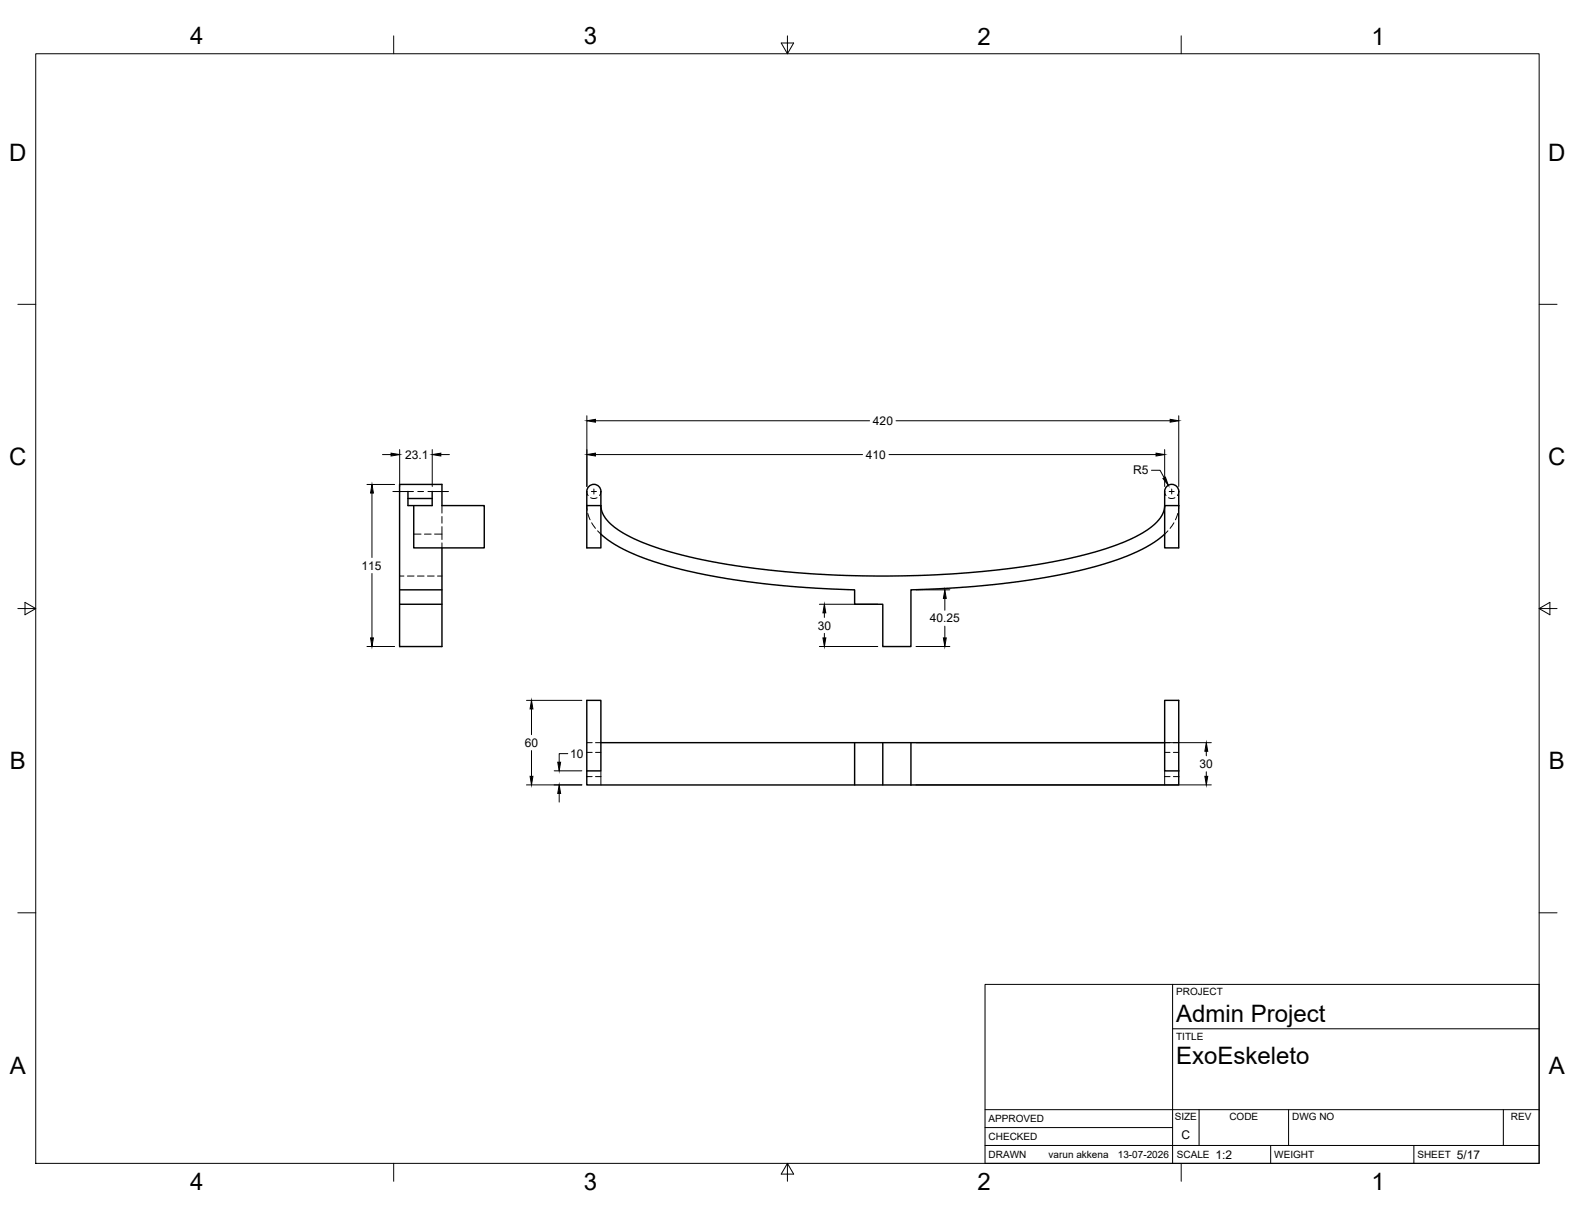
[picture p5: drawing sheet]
<svg xmlns="http://www.w3.org/2000/svg" width="559mm" height="432mm" viewBox="0 0 559 432" stroke-linecap="round" stroke-linejoin="round" font-family="sans-serif">
<!-- layer: Visible -->
<g fill="none" stroke="#000" stroke-width=".51">
<path d="M144.7 174.4v5h8.6v-5M144.7 176.9h8.6M146.8 179.4v15h25v-15h-15v-7.5h-15v57.5h15v-35M208.2 179.4h5v15h-5v-20a2.5 2.5 0 0 1 2.5-2.5 2.5 2.5 0 0 1 2.5 2.5v5.2l.7 2.7a22 22 0 0 0 11.1 8.9l9.1 3.5 10.4 2.9 10.5 2.1 14.7 2.2a350.3 350.3 0 0 0 110.2-3.9l11.5-3a47.4 47.4 0 0 0 18.8-9.5l1.8-2.2 1-2.2 .2-1.5v-5.2a2.51 2.51 0 0 1 2.5-2.5 2.51 2.51 0 0 1 2.5 2.5v20h-5v-15h5M213.2 189.5l5.2 3.8 7.9 3.9 9.8 3.3 11.5 2.9 12.4 2.2 14.2 1.9 15.1 1.2 13.9 .6v5.1h10v15h10v-20.1l13.9-.6 15.1-1.2 14.2-1.9 12.4-2.2 11.5-2.9 9.8-3.3 8-3.9 5.1-3.8M141.8 209.3h15M141.8 214.4h15M208.2 273.5h5v-25h-5v30h115M213.2 263.5h200M303.2 263.5v15M313.2 263.5v15M323.2 263.5v15"/>
<path d="M418.2 273.5h-5v-25h5v30h-95"/>
</g>
<!-- layer: Hidden -->
<g fill="none" stroke="#000" stroke-width=".35">
<path d="M156.8 179.4v2.7M208.2 174.4l.5 1.4M208.2 179.4l.1 1.6M209.5 176.6l1.2 .3 1.1-.3M213.2 174.4l-.5 1.4M413.2 174.4l.5 1.4M414.6 176.6l1.1 .3 1.2-.3M418.2 174.4l-.5 1.4M418.2 179.4l-.1 1.6M146.8 189.5h2.6M150.6 189.5h2.4M154.2 189.5h2.6"/>
<path d="M156.8 186.8v4.6M156.8 192.6v1.8M156.8 183.3v2.3M208.6 182.2l.8 2.2M209.9 185.5l1.4 2M212 188.3l1.2 1.2M414.4 188.3l-1.2 1.2M416.5 185.5l-1.4 2M417.9 182.2l-.9 2.2M141.8 204.4h1.5M144.5 204.4h2.4M148.1 204.4h2.4"/>
<path d="M151.7 204.4h2.4M155.2 204.4h1.6M208.2 263.5h1.9M208.2 267h1.9M208.2 275.5h1.9M211.3 263.5h1.9M211.3 267h1.9M211.3 275.5h1.9M213.2 273.5v5M413.2 263.5h1.9M413.2 267h1.9M413.2 275.5h1.9"/>
<path d="M413.2 273.5v5M416.3 263.5h1.9M416.3 267h1.9M416.3 275.5h1.9"/>
</g>
<!-- layer: Border -->
<g fill="none" stroke="#000" stroke-width=".35">
<path d="M12.7 19.1h533.4v393.7h-533.4zM139.7 12.7v6.4M277.2 15.3h4.4l-2.2 3.8zM279.4 12.7v6.4M419.1 12.7v6.4M6.3 108h6.4M546.1 108h6.3M6.3 215.9h6.4M8.9 213.7l3.8 2.2-3.8 2.2zM546.1 215.9l3.8 2.2v-4.4l-3.8 2.2h6.3M6.3 323.9h6.4M546.1 323.9h6.3"/>
<path d="M139.7 412.8v6.3M279.4 412.8l2.2 3.8h-4.4zM279.4 412.8v6.3M419.1 412.8v6.3"/>
</g>
<!-- layer: Titleblock -->
<path d="M349.5 349.3h196.6v63.5h-196.6zM416 349.3v63.5M416 365h130.1M349.5 393.7h196.6M425.4 393.7v12.7M457.2 393.7v12.7M533.4 393.7v12.7M349.5 406.4h196.6M349.5 400.1h66.5M450.8 406.4v6.4M501.6 406.4v6.4" fill="none" stroke="#000" stroke-width=".36"/>
<!-- layer: Smart Centers -->
<path d="M139.5 174.4h7.1M148.3 174.4h1.8M151.9 174.4h7.1M209.8 174.4h1.8M210.7 173.5v1.8M414.8 174.4h1.8M415.7 173.5v1.8" fill="none" stroke="#000" stroke-width=".35"/>
<!-- layer: FD_Dimensions -->
<g fill="none" stroke="#000" stroke-width=".35">
<path d="M141.8 159.5v13.1M153.4 159.5v13.1M208.2 147.5v25.1M211.3 149.3h97.2M317.9 149.3h97.3M413.2 159.5v13.1M418.2 147.5v25.1M130.2 171.9h9.8M132 174.9v22.9M135.7 161.3h3M156.4 161.3h3M211.3 161.3h94.7"/>
<path d="M315.4 161.3h94.8M408.5 166.9h3.1l1.4 2.6M132 203.5v22.8M290.7 214.4h20.7M292.5 217.4v1.7M325 209.3h12M335.2 212.3v4.2M130.2 229.4h9.8M290.7 229.4h20.7M292.5 224.7v1.6M325 229.4h12M335.2 222.2v4.1"/>
<path d="M186.8 248.5h19.6M188.6 251.5v9.2M186.8 278.5h19.6M188.6 266.3v9.1M196.6 273.5h9.8M201.4 267.4h-3v3M325 278.5h104.8M325 263.5h104.8M428 266.6v1.6M428 273.8v1.6M198.4 281.5v3.1"/>
</g>
<g fill="#000" stroke="#000" stroke-width=".35">
<path d="M208.2 149.3l3.1-.5v1zM415.2 148.8l3 .5-3 .5zM132 171.9l.5 3h-1zM138.7 160.8l3.1 .5-3.1 .5zM153.4 161.3l3-.5v1zM208.2 161.3l3.1-.5v1zM410.2 160.8l3 .5-3 .5zM412.6 169.8l.9-.5 1 2.9zM292.5 214.4l.5 3h-1zM335.2 209.3l.5 3h-1zM131.5 226.3h1l-.5 3.1zM292 226.3h1l-.5 3.1z"/>
<path d="M334.7 226.3h1l-.5 3.1zM188.6 248.5l.5 3h-1zM188.1 275.4h1l-.5 3.1zM197.9 270.4h1l-.5 3.1zM427.5 275.4h1l-.5 3.1zM428 263.5l.5 3.1h-1zM198.4 278.5l.5 3h-1z"/>
</g>
<g font-size="8.5">
<text x="67.5" y="15.8">4</text>
<text x="207.2" y="15.7">3</text>
<text x="346.9" y="15.8">2</text>
<text x="486.6" y="15.8">1</text>
<text x="3.3" y="57">D</text>
<text x="549.3" y="57">D</text>
<text x="3.3" y="165">C</text>
<text x="549.3" y="165">C</text>
<text x="3.5" y="272.9">B</text>
<text x="549.6" y="272.9">B</text>
<text x="417.3" y="362.5">Admin Project</text>
<text x="417.3" y="377.5">ExoEskeleto</text>
<text x="3.5" y="380.9">A</text>
<text x="549.6" y="380.9">A</text>
<text x="67.5" y="422.2">4</text>
<text x="207.2" y="422.1">3</text>
<text x="346.9" y="422.2">2</text>
<text x="486.6" y="422.2">1</text>
</g>
<g font-size="4.3">
<text x="309.7" y="150.8">420</text>
<text x="143.8" y="162.8">23.1</text>
<text x="307.2" y="162.8">410</text>
<text x="402" y="168.3">R5</text>
<text x="128.3" y="202.1">115</text>
<text x="329.9" y="220.8">40.25</text>
<text x="290.1" y="223.4">30</text>
<text x="186.2" y="265">60</text>
<text x="202.2" y="268.9">10</text>
<text x="425.6" y="272.5">30</text>
<text x="419.2" y="404.2">C</text>
<text x="431.3" y="411.1">1:2</text>
<text x="516.9" y="411.1">5/17</text>
</g>
<g font-size="3.5">
<text x="417.3" y="353.1">PROJECT</text>
<text x="417.3" y="368.8">TITLE</text>
<text x="350.8" y="398.2">APPROVED</text>
<text x="416.8" y="397.5">SIZE</text>
<text x="436.2" y="397.5">CODE</text>
<text x="458.4" y="397.5">DWG NO</text>
<text x="536.1" y="397.5">REV</text>
<text x="350.8" y="404.5">CHECKED</text>
<text x="350.8" y="410.9">DRAWN</text>
<text x="372" y="410.9">varun akkena</text>
<text x="396.6" y="410.9">13-07-2026</text>
<text x="417.5" y="410.9">SCALE</text>
<text x="452.1" y="410.9">WEIGHT</text>
<text x="502.9" y="410.9">SHEET</text>
</g>
</svg>
